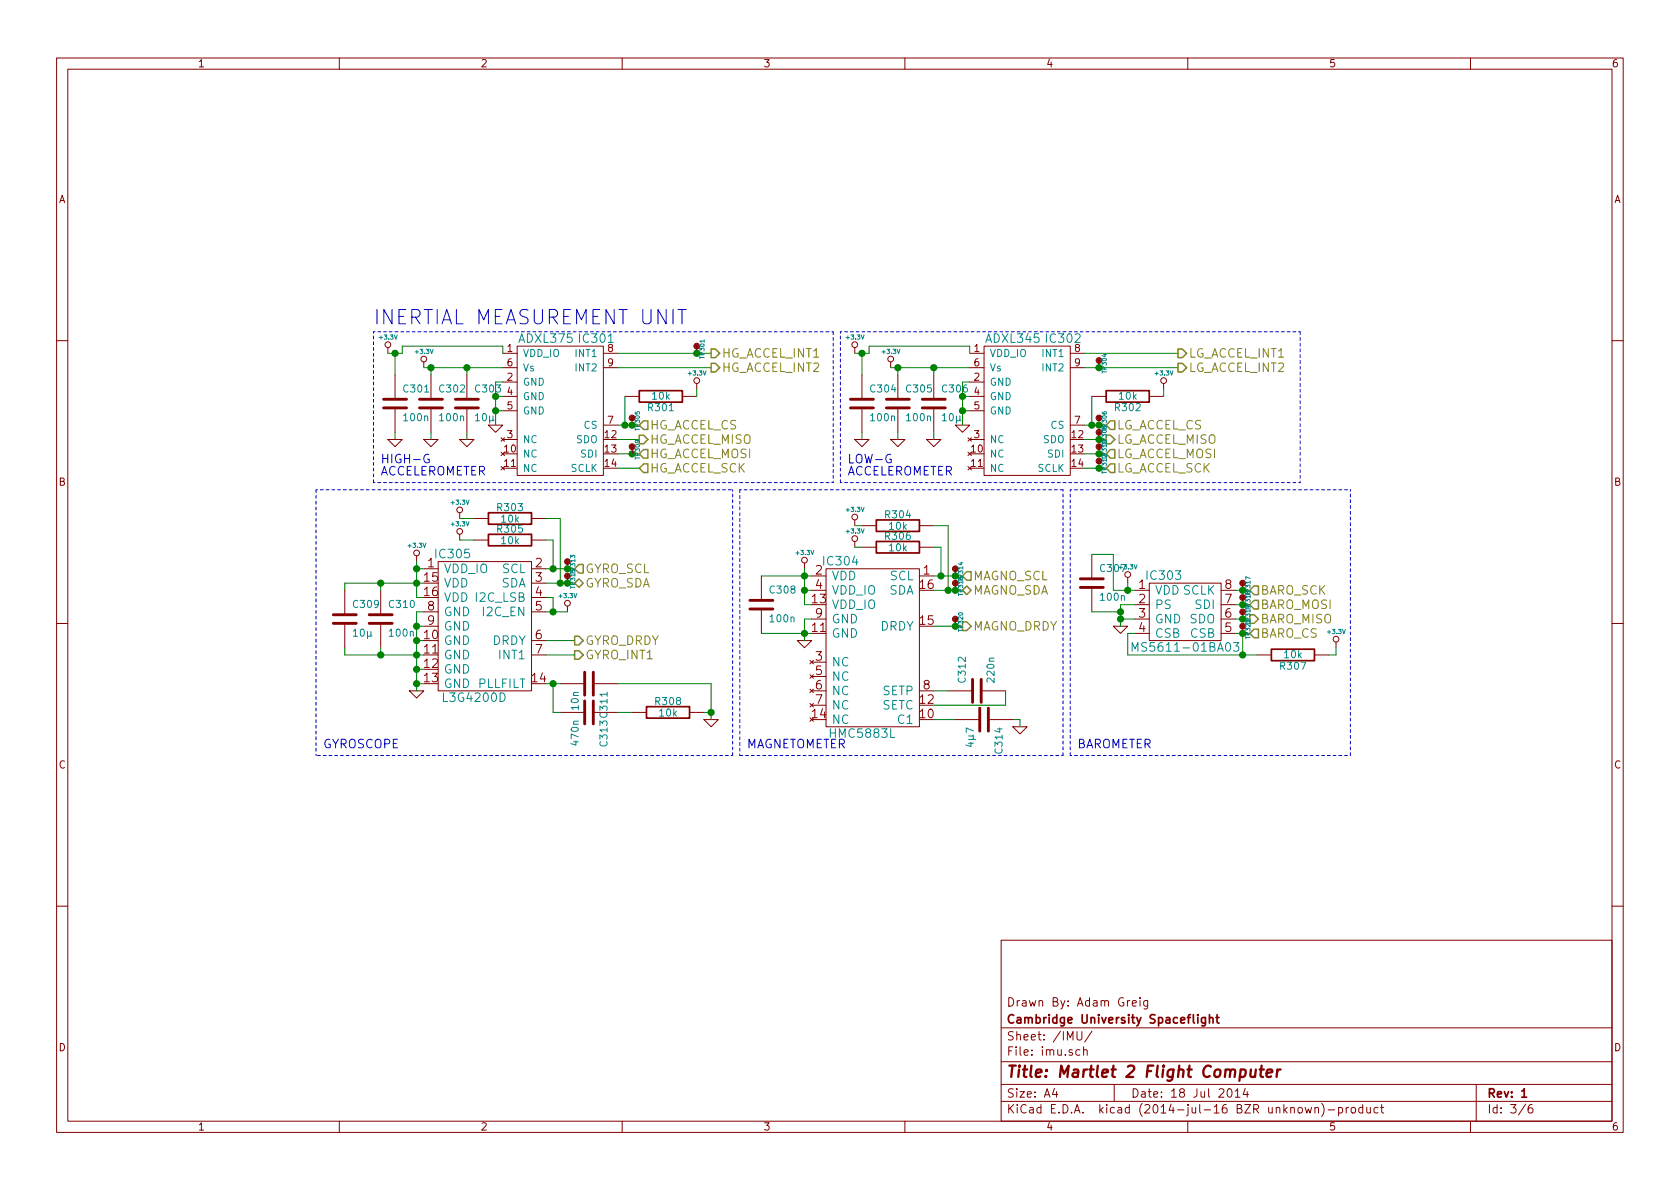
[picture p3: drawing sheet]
EESchema Schematic File Version 2
LIBS:power
LIBS:device
LIBS:transistors
LIBS:conn
LIBS:linear
LIBS:regul
LIBS:74xx
LIBS:cmos4000
LIBS:adc-dac
LIBS:memory
LIBS:xilinx
LIBS:special
LIBS:microcontrollers
LIBS:dsp
LIBS:microchip
LIBS:analog_switches
LIBS:motorola
LIBS:texas
LIBS:intel
LIBS:audio
LIBS:interface
LIBS:digital-audio
LIBS:philips
LIBS:display
LIBS:cypress
LIBS:siliconi
LIBS:opto
LIBS:atmel
LIBS:contrib
LIBS:valves
LIBS:adum5201
LIBS:adxl375
LIBS:apu1205-hf-3
LIBS:part
LIBS:sp100-2t
LIBS:stm32f303c
LIBS:swd
LIBS:testpad
LIBS:adxl345
LIBS:l3g4200d
LIBS:hmc5883l
LIBS:ad8495
LIBS:ad8226
LIBS:tmp36
LIBS:ms5611-01ba03
LIBS:op1177
LIBS:stm32f415rg
LIBS:op2177
LIBS:microsd
LIBS:adp3335
LIBS:ad8541
LIBS:ad8656
LIBS:stm32f405vgt
LIBS:adum1201
LIBS:cga0402mlc-12g
LIBS:m2fc-cache
EELAYER 24 0
EELAYER END
$Descr A4 11693 8268
encoding utf-8
Sheet 3 6
Title "Martlet 2 Flight Computer"
Date "18 Jul 2014"
Rev "1"
Comp "Cambridge University Spaceflight"
Comment1 "Drawn By: Adam Greig"
Comment2 ""
Comment3 ""
Comment4 ""
$EndDescr
$Comp
L GND #PWR0106
U 1 1
P 3250 3050
F 0 "#PWR0106" H 3250 3050 30  0001 C CNN
F 1 "GND" H 3250 2980 30  0001 C CNN
F 2 "" H 3250 3050 60  0001 C CNN
F 3 "" H 3250 3050 60  0001 C CNN
	1    3250 3050
	1    0    0    -1  
$EndComp
$Comp
L R R301
U 1 1
P 4600 2750
F 0 "R301" V 4680 2750 50  0000 C CNN
F 1 "10k" V 4600 2750 50  0000 C CNN
F 2 "m2fc:R0603" H 4600 2750 60  0001 C CNN
F 3 "" H 4600 2750 60  0001 C CNN
F 4 "2332016" V 4600 2750 60  0001 C CNN "Farnell"
	1    4600 2750
	0    1    1    0   
$EndComp
Text Notes 2650 3300 0    60   ~ 0
HIGH-G\nACCELEROMETER
$Comp
L GND #PWR0107
U 1 1
P 3450 2950
F 0 "#PWR0107" H 3450 2950 30  0001 C CNN
F 1 "GND" H 3450 2880 30  0001 C CNN
F 2 "" H 3450 2950 60  0001 C CNN
F 3 "" H 3450 2950 60  0001 C CNN
	1    3450 2950
	1    0    0    -1  
$EndComp
$Comp
L GND #PWR0108
U 1 1
P 2750 3050
F 0 "#PWR0108" H 2750 3050 30  0001 C CNN
F 1 "GND" H 2750 2980 30  0001 C CNN
F 2 "" H 2750 3050 60  0001 C CNN
F 3 "" H 2750 3050 60  0001 C CNN
	1    2750 3050
	1    0    0    -1  
$EndComp
$Comp
L GND #PWR0109
U 1 1
P 3000 3050
F 0 "#PWR0109" H 3000 3050 30  0001 C CNN
F 1 "GND" H 3000 2980 30  0001 C CNN
F 2 "" H 3000 3050 60  0001 C CNN
F 3 "" H 3000 3050 60  0001 C CNN
	1    3000 3050
	1    0    0    -1  
$EndComp
$Comp
L C C301
U 1 1
P 2750 2800
F 0 "C301" H 2800 2900 50  0000 L CNN
F 1 "100n" H 2800 2700 50  0000 L CNN
F 2 "m2fc:C0603" H 2750 2800 60  0001 C CNN
F 3 "" H 2750 2800 60  0001 C CNN
F 4 "1759037" H 2750 2800 60  0001 C CNN "Farnell"
	1    2750 2800
	1    0    0    -1  
$EndComp
$Comp
L C C302
U 1 1
P 3000 2800
F 0 "C302" H 3050 2900 50  0000 L CNN
F 1 "100n" H 3050 2700 50  0000 L CNN
F 2 "m2fc:C0603" H 3000 2800 60  0001 C CNN
F 3 "" H 3000 2800 60  0001 C CNN
F 4 "1759037" H 3000 2800 60  0001 C CNN "Farnell"
	1    3000 2800
	1    0    0    -1  
$EndComp
$Comp
L ADXL375 IC301
U 1 1
P 3500 3250
F 0 "IC301" H 4150 4150 60  0000 C CNN
F 1 "ADXL375" H 3800 4150 60  0000 C CNN
F 2 "m2fc:ADXL3x5" H 3500 3250 60  0001 C CNN
F 3 "" H 3500 3250 60  0001 C CNN
F 4 "2361527" H 3500 3250 60  0001 C CNN "Farnell"
	1    3500 3250
	1    0    0    -1  
$EndComp
$Comp
L GND #PWR0110
U 1 1
P 6500 3050
F 0 "#PWR0110" H 6500 3050 30  0001 C CNN
F 1 "GND" H 6500 2980 30  0001 C CNN
F 2 "" H 6500 3050 60  0001 C CNN
F 3 "" H 6500 3050 60  0001 C CNN
	1    6500 3050
	1    0    0    -1  
$EndComp
$Comp
L R R302
U 1 1
P 7850 2750
F 0 "R302" V 7930 2750 50  0000 C CNN
F 1 "10k" V 7850 2750 50  0000 C CNN
F 2 "m2fc:R0603" H 7850 2750 60  0001 C CNN
F 3 "" H 7850 2750 60  0001 C CNN
F 4 "2332016" V 7850 2750 60  0001 C CNN "Farnell"
	1    7850 2750
	0    1    1    0   
$EndComp
Text Notes 5900 3300 0    60   ~ 0
LOW-G\nACCELEROMETER
$Comp
L GND #PWR0111
U 1 1
P 6700 2950
F 0 "#PWR0111" H 6700 2950 30  0001 C CNN
F 1 "GND" H 6700 2880 30  0001 C CNN
F 2 "" H 6700 2950 60  0001 C CNN
F 3 "" H 6700 2950 60  0001 C CNN
	1    6700 2950
	1    0    0    -1  
$EndComp
$Comp
L GND #PWR0112
U 1 1
P 6000 3050
F 0 "#PWR0112" H 6000 3050 30  0001 C CNN
F 1 "GND" H 6000 2980 30  0001 C CNN
F 2 "" H 6000 3050 60  0001 C CNN
F 3 "" H 6000 3050 60  0001 C CNN
	1    6000 3050
	1    0    0    -1  
$EndComp
$Comp
L GND #PWR0113
U 1 1
P 6250 3050
F 0 "#PWR0113" H 6250 3050 30  0001 C CNN
F 1 "GND" H 6250 2980 30  0001 C CNN
F 2 "" H 6250 3050 60  0001 C CNN
F 3 "" H 6250 3050 60  0001 C CNN
	1    6250 3050
	1    0    0    -1  
$EndComp
$Comp
L C C304
U 1 1
P 6000 2800
F 0 "C304" H 6050 2900 50  0000 L CNN
F 1 "100n" H 6050 2700 50  0000 L CNN
F 2 "m2fc:C0603" H 6000 2800 60  0001 C CNN
F 3 "" H 6000 2800 60  0001 C CNN
F 4 "1759037" H 6000 2800 60  0001 C CNN "Farnell"
	1    6000 2800
	1    0    0    -1  
$EndComp
$Comp
L C C305
U 1 1
P 6250 2800
F 0 "C305" H 6300 2900 50  0000 L CNN
F 1 "100n" H 6300 2700 50  0000 L CNN
F 2 "m2fc:C0603" H 6250 2800 60  0001 C CNN
F 3 "" H 6250 2800 60  0001 C CNN
F 4 "1759037" H 6250 2800 60  0001 C CNN "Farnell"
	1    6250 2800
	1    0    0    -1  
$EndComp
$Comp
L ADXL345 IC302
U 1 1
P 6750 3250
F 0 "IC302" H 7400 4150 60  0000 C CNN
F 1 "ADXL345" H 7050 4150 60  0000 C CNN
F 2 "m2fc:ADXL3x5" H 6750 3250 60  0001 C CNN
F 3 "" H 6750 3250 60  0000 C CNN
F 4 "1853935" H 6750 3250 60  0001 C CNN "Farnell"
	1    6750 3250
	1    0    0    -1  
$EndComp
$Comp
L +3.3V #PWR0114
U 1 1
P 2700 2450
F 0 "#PWR0114" H 2700 2410 30  0001 C CNN
F 1 "+3.3V" H 2700 2560 30  0000 C CNN
F 2 "" H 2700 2450 60  0000 C CNN
F 3 "" H 2700 2450 60  0000 C CNN
	1    2700 2450
	1    0    0    -1  
$EndComp
$Comp
L +3.3V #PWR0115
U 1 1
P 2950 2550
F 0 "#PWR0115" H 2950 2510 30  0001 C CNN
F 1 "+3.3V" H 2950 2660 30  0000 C CNN
F 2 "" H 2950 2550 60  0000 C CNN
F 3 "" H 2950 2550 60  0000 C CNN
	1    2950 2550
	1    0    0    -1  
$EndComp
$Comp
L +3.3V #PWR0116
U 1 1
P 4850 2700
F 0 "#PWR0116" H 4850 2660 30  0001 C CNN
F 1 "+3.3V" H 4850 2810 30  0000 C CNN
F 2 "" H 4850 2700 60  0000 C CNN
F 3 "" H 4850 2700 60  0000 C CNN
	1    4850 2700
	1    0    0    -1  
$EndComp
$Comp
L +3.3V #PWR0117
U 1 1
P 5950 2450
F 0 "#PWR0117" H 5950 2410 30  0001 C CNN
F 1 "+3.3V" H 5950 2560 30  0000 C CNN
F 2 "" H 5950 2450 60  0000 C CNN
F 3 "" H 5950 2450 60  0000 C CNN
	1    5950 2450
	1    0    0    -1  
$EndComp
$Comp
L +3.3V #PWR0118
U 1 1
P 6200 2550
F 0 "#PWR0118" H 6200 2510 30  0001 C CNN
F 1 "+3.3V" H 6200 2660 30  0000 C CNN
F 2 "" H 6200 2550 60  0000 C CNN
F 3 "" H 6200 2550 60  0000 C CNN
	1    6200 2550
	1    0    0    -1  
$EndComp
$Comp
L +3.3V #PWR0119
U 1 1
P 8100 2700
F 0 "#PWR0119" H 8100 2660 30  0001 C CNN
F 1 "+3.3V" H 8100 2810 30  0000 C CNN
F 2 "" H 8100 2700 60  0000 C CNN
F 3 "" H 8100 2700 60  0000 C CNN
	1    8100 2700
	1    0    0    -1  
$EndComp
Wire Wire Line
	2700 2450 2800 2450
Wire Wire Line
	2800 2450 2800 2400
Wire Wire Line
	2800 2400 3500 2400
Wire Wire Line
	3500 2400 3500 2450
Connection ~ 3250 2550
Wire Wire Line
	3000 2550 3000 2600
Wire Wire Line
	3250 3000 3250 3050
Connection ~ 4350 2950
Wire Wire Line
	4350 2750 4350 2950
Wire Wire Line
	4450 3050 4300 3050
Connection ~ 3450 2750
Wire Wire Line
	3450 2650 3450 2950
Wire Wire Line
	3500 2650 3450 2650
Wire Wire Line
	3450 2850 3500 2850
Wire Wire Line
	2750 3000 2750 3050
Wire Wire Line
	3000 3000 3000 3050
Wire Wire Line
	3450 2750 3500 2750
Connection ~ 3450 2850
Wire Notes Line
	2600 2300 2600 3350
Wire Wire Line
	4850 2700 4850 2750
Wire Notes Line
	5800 2300 2600 2300
Wire Notes Line
	5800 3350 5800 2300
Wire Notes Line
	2600 3350 5800 3350
Wire Wire Line
	3250 2550 3250 2600
Wire Wire Line
	2950 2550 3500 2550
Connection ~ 3000 2550
Wire Wire Line
	2750 2450 2750 2600
Connection ~ 2750 2450
Wire Wire Line
	4300 2950 4450 2950
Wire Wire Line
	4300 3150 4450 3150
Wire Wire Line
	4300 2450 4950 2450
Wire Wire Line
	4300 2550 4950 2550
Wire Wire Line
	5950 2450 6050 2450
Wire Wire Line
	6050 2450 6050 2400
Wire Wire Line
	6050 2400 6750 2400
Wire Wire Line
	6750 2400 6750 2450
Connection ~ 6500 2550
Wire Wire Line
	6250 2550 6250 2600
Wire Wire Line
	6500 3000 6500 3050
Connection ~ 7600 2950
Wire Wire Line
	7600 2750 7600 2950
Wire Wire Line
	7700 3250 7550 3250
Wire Wire Line
	7700 3050 7550 3050
Connection ~ 6700 2750
Wire Wire Line
	6700 2650 6700 2950
Wire Wire Line
	6750 2650 6700 2650
Wire Wire Line
	6700 2850 6750 2850
Wire Wire Line
	6000 3000 6000 3050
Wire Wire Line
	6250 3000 6250 3050
Wire Wire Line
	6700 2750 6750 2750
Connection ~ 6700 2850
Wire Notes Line
	5850 2300 5850 3350
Wire Wire Line
	8100 2700 8100 2750
Wire Notes Line
	9050 2300 5850 2300
Wire Notes Line
	9050 3350 9050 2300
Wire Notes Line
	5850 3350 9050 3350
Wire Wire Line
	6500 2550 6500 2600
Wire Wire Line
	6200 2550 6750 2550
Connection ~ 6250 2550
Wire Wire Line
	6000 2450 6000 2600
Connection ~ 6000 2450
Wire Wire Line
	7550 2950 7700 2950
Wire Wire Line
	7550 3150 7700 3150
Wire Wire Line
	7550 2450 8200 2450
Wire Wire Line
	7550 2550 8200 2550
$Comp
L GND #PWR0120
U 1 1
P 2900 4800
F 0 "#PWR0120" H 2900 4800 30  0001 C CNN
F 1 "GND" H 2900 4730 30  0001 C CNN
F 2 "" H 2900 4800 60  0001 C CNN
F 3 "" H 2900 4800 60  0001 C CNN
	1    2900 4800
	1    0    0    -1  
$EndComp
$Comp
L R R305
U 1 1
P 3550 3750
F 0 "R305" V 3630 3750 50  0000 C CNN
F 1 "10k" V 3550 3750 50  0000 C CNN
F 2 "m2fc:R0603" H 3550 3750 60  0001 C CNN
F 3 "" H 3550 3750 60  0001 C CNN
F 4 "2332016" V 3550 3750 60  0001 C CNN "Farnell"
	1    3550 3750
	0    -1   -1   0   
$EndComp
$Comp
L R R303
U 1 1
P 3550 3600
F 0 "R303" V 3630 3600 50  0000 C CNN
F 1 "10k" V 3550 3600 50  0000 C CNN
F 2 "m2fc:R0603" H 3550 3600 60  0001 C CNN
F 3 "" H 3550 3600 60  0001 C CNN
F 4 "2332016" V 3550 3600 60  0001 C CNN "Farnell"
	1    3550 3600
	0    -1   -1   0   
$EndComp
$Comp
L C C310
U 1 1
P 2650 4300
F 0 "C310" H 2700 4400 50  0000 L CNN
F 1 "100n" H 2700 4200 50  0000 L CNN
F 2 "m2fc:C0603" H 2650 4300 60  0001 C CNN
F 3 "" H 2650 4300 60  0001 C CNN
F 4 "1759037" H 2650 4300 60  0001 C CNN "Farnell"
	1    2650 4300
	1    0    0    -1  
$EndComp
$Comp
L R R308
U 1 1
P 4650 4950
F 0 "R308" V 4730 4950 50  0000 C CNN
F 1 "10k" V 4650 4950 50  0000 C CNN
F 2 "m2fc:R0603" H 4650 4950 60  0001 C CNN
F 3 "" H 4650 4950 60  0001 C CNN
F 4 "2332016" V 4650 4950 60  0001 C CNN "Farnell"
	1    4650 4950
	0    -1   -1   0   
$EndComp
$Comp
L C C311
U 1 1
P 4100 4750
F 0 "C311" H 4150 4850 50  0000 L CNN
F 1 "10n" H 4150 4650 50  0000 L CNN
F 2 "m2fc:C0603" H 4100 4750 60  0001 C CNN
F 3 "" H 4100 4750 60  0001 C CNN
F 4 "1833876" H 4100 4750 60  0001 C CNN "Farnell"
	1    4100 4750
	0    1    1    0   
$EndComp
$Comp
L C C313
U 1 1
P 4100 4950
F 0 "C313" H 4150 5050 50  0000 L CNN
F 1 "470n" H 4150 4850 50  0000 L CNN
F 2 "m2fc:C0603" H 4100 4950 60  0001 C CNN
F 3 "" H 4100 4950 60  0001 C CNN
F 4 "1867949" H 4100 4950 60  0001 C CNN "Farnell"
	1    4100 4950
	0    1    1    0   
$EndComp
$Comp
L GND #PWR0121
U 1 1
P 4950 5000
F 0 "#PWR0121" H 4950 5000 30  0001 C CNN
F 1 "GND" H 4950 4930 30  0001 C CNN
F 2 "" H 4950 5000 60  0001 C CNN
F 3 "" H 4950 5000 60  0001 C CNN
	1    4950 5000
	1    0    0    -1  
$EndComp
Text Notes 2250 5200 0    60   ~ 0
GYROSCOPE
$Comp
L +3.3V #PWR0122
U 1 1
P 3200 3600
F 0 "#PWR0122" H 3200 3560 30  0001 C CNN
F 1 "+3.3V" H 3200 3710 30  0000 C CNN
F 2 "" H 3200 3600 60  0000 C CNN
F 3 "" H 3200 3600 60  0000 C CNN
	1    3200 3600
	1    0    0    -1  
$EndComp
$Comp
L +3.3V #PWR0123
U 1 1
P 3200 3750
F 0 "#PWR0123" H 3200 3710 30  0001 C CNN
F 1 "+3.3V" H 3200 3860 30  0000 C CNN
F 2 "" H 3200 3750 60  0000 C CNN
F 3 "" H 3200 3750 60  0000 C CNN
	1    3200 3750
	1    0    0    -1  
$EndComp
$Comp
L +3.3V #PWR0124
U 1 1
P 3950 4250
F 0 "#PWR0124" H 3950 4210 30  0001 C CNN
F 1 "+3.3V" H 3950 4360 30  0000 C CNN
F 2 "" H 3950 4250 60  0000 C CNN
F 3 "" H 3950 4250 60  0000 C CNN
	1    3950 4250
	1    0    0    -1  
$EndComp
$Comp
L +3.3V #PWR0125
U 1 1
P 2900 3900
F 0 "#PWR0125" H 2900 3860 30  0001 C CNN
F 1 "+3.3V" H 2900 4010 30  0000 C CNN
F 2 "" H 2900 3900 60  0000 C CNN
F 3 "" H 2900 3900 60  0000 C CNN
	1    2900 3900
	1    0    0    -1  
$EndComp
Wire Wire Line
	2900 3900 2900 4150
Wire Wire Line
	2900 3950 2950 3950
Wire Wire Line
	2400 4050 2950 4050
Connection ~ 2900 3950
Wire Wire Line
	2900 4150 2950 4150
Connection ~ 2900 4050
Wire Wire Line
	2950 4250 2900 4250
Wire Wire Line
	2900 4250 2900 4800
Wire Wire Line
	2950 4750 2900 4750
Connection ~ 2900 4750
Wire Wire Line
	2950 4650 2900 4650
Connection ~ 2900 4650
Wire Wire Line
	2400 4550 2950 4550
Connection ~ 2900 4550
Wire Wire Line
	2950 4450 2900 4450
Connection ~ 2900 4450
Wire Wire Line
	2950 4350 2900 4350
Connection ~ 2900 4350
Wire Wire Line
	2650 4050 2650 4100
Wire Wire Line
	2400 4050 2400 4100
Connection ~ 2650 4050
Wire Wire Line
	2650 4500 2650 4550
Wire Wire Line
	2400 4500 2400 4550
Connection ~ 2650 4550
Wire Wire Line
	3800 3950 4000 3950
Wire Wire Line
	3850 3950 3850 3750
Wire Wire Line
	3850 3750 3800 3750
Wire Wire Line
	3300 3750 3200 3750
Wire Wire Line
	3800 4050 4000 4050
Wire Wire Line
	3900 4050 3900 3600
Wire Wire Line
	3900 3600 3800 3600
Wire Wire Line
	3300 3600 3200 3600
Connection ~ 3850 3950
Connection ~ 3900 4050
Wire Wire Line
	3800 4250 3950 4250
Wire Wire Line
	3800 4450 4000 4450
Wire Wire Line
	3800 4750 3900 4750
Wire Wire Line
	3850 4750 3850 4950
Wire Wire Line
	3850 4950 3900 4950
Connection ~ 3850 4750
Wire Wire Line
	4300 4950 4400 4950
Wire Wire Line
	4900 4950 4950 4950
Wire Wire Line
	4950 4750 4950 5000
Wire Wire Line
	4300 4750 4950 4750
Connection ~ 4950 4950
Wire Notes Line
	5100 5250 2200 5250
Wire Notes Line
	2200 5250 2200 3400
Wire Notes Line
	2200 3400 5100 3400
Wire Notes Line
	5100 3400 5100 5250
$Comp
L HMC5883L IC304
U 1 1
P 6050 4350
F 0 "IC304" H 5850 4800 60  0000 C CNN
F 1 "HMC5883L" H 6000 3600 60  0000 C CNN
F 2 "m2fc:HMC5883L" H 6050 4350 60  0001 C CNN
F 3 "" H 6050 4350 60  0000 C CNN
F 4 "1971743" H 6050 4350 60  0001 C CNN "Farnell"
	1    6050 4350
	1    0    0    -1  
$EndComp
$Comp
L R R306
U 1 1
P 6250 3800
F 0 "R306" V 6330 3800 50  0000 C CNN
F 1 "10k" V 6250 3800 50  0000 C CNN
F 2 "m2fc:R0603" H 6250 3800 60  0001 C CNN
F 3 "" H 6250 3800 60  0001 C CNN
F 4 "2332016" V 6250 3800 60  0001 C CNN "Farnell"
	1    6250 3800
	0    -1   -1   0   
$EndComp
$Comp
L R R304
U 1 1
P 6250 3650
F 0 "R304" V 6330 3650 50  0000 C CNN
F 1 "10k" V 6250 3650 50  0000 C CNN
F 2 "m2fc:R0603" H 6250 3650 60  0001 C CNN
F 3 "" H 6250 3650 60  0001 C CNN
F 4 "2332016" V 6250 3650 60  0001 C CNN "Farnell"
	1    6250 3650
	0    -1   -1   0   
$EndComp
$Comp
L GND #PWR0126
U 1 1
P 7100 5050
F 0 "#PWR0126" H 7100 5050 30  0001 C CNN
F 1 "GND" H 7100 4980 30  0001 C CNN
F 2 "" H 7100 5050 60  0001 C CNN
F 3 "" H 7100 5050 60  0001 C CNN
	1    7100 5050
	1    0    0    -1  
$EndComp
$Comp
L C C312
U 1 1
P 6800 4800
F 0 "C312" H 6850 4900 50  0000 L CNN
F 1 "220n" H 6850 4700 50  0000 L CNN
F 2 "m2fc:C0603" H 6800 4800 60  0001 C CNN
F 3 "" H 6800 4800 60  0001 C CNN
F 4 "1833865" H 6800 4800 60  0001 C CNN "Farnell"
	1    6800 4800
	0    -1   -1   0   
$EndComp
$Comp
L GND #PWR0127
U 1 1
P 5600 4450
F 0 "#PWR0127" H 5600 4450 30  0001 C CNN
F 1 "GND" H 5600 4380 30  0001 C CNN
F 2 "" H 5600 4450 60  0001 C CNN
F 3 "" H 5600 4450 60  0001 C CNN
	1    5600 4450
	1    0    0    -1  
$EndComp
$Comp
L C C308
U 1 1
P 5300 4200
F 0 "C308" H 5350 4300 50  0000 L CNN
F 1 "100n" H 5350 4100 50  0000 L CNN
F 2 "m2fc:C0603" H 5300 4200 60  0001 C CNN
F 3 "" H 5300 4200 60  0001 C CNN
F 4 "1759037" H 5300 4200 60  0001 C CNN "Farnell"
	1    5300 4200
	1    0    0    -1  
$EndComp
Text Notes 5200 5200 0    60   ~ 0
MAGNETOMETER
$Comp
L +3.3V #PWR0128
U 1 1
P 5950 3650
F 0 "#PWR0128" H 5950 3610 30  0001 C CNN
F 1 "+3.3V" H 5950 3760 30  0000 C CNN
F 2 "" H 5950 3650 60  0000 C CNN
F 3 "" H 5950 3650 60  0000 C CNN
	1    5950 3650
	1    0    0    -1  
$EndComp
$Comp
L +3.3V #PWR0129
U 1 1
P 5950 3800
F 0 "#PWR0129" H 5950 3760 30  0001 C CNN
F 1 "+3.3V" H 5950 3910 30  0000 C CNN
F 2 "" H 5950 3800 60  0000 C CNN
F 3 "" H 5950 3800 60  0000 C CNN
	1    5950 3800
	1    0    0    -1  
$EndComp
$Comp
L +3.3V #PWR0130
U 1 1
P 5600 3950
F 0 "#PWR0130" H 5600 3910 30  0001 C CNN
F 1 "+3.3V" H 5600 4060 30  0000 C CNN
F 2 "" H 5600 3950 60  0000 C CNN
F 3 "" H 5600 3950 60  0000 C CNN
	1    5600 3950
	1    0    0    -1  
$EndComp
Wire Wire Line
	5950 3650 6000 3650
Wire Wire Line
	5950 3800 6000 3800
Wire Wire Line
	6500 3800 6550 3800
Wire Wire Line
	6550 3800 6550 4000
Wire Wire Line
	6500 4000 6700 4000
Wire Wire Line
	6500 4100 6700 4100
Wire Wire Line
	6600 4100 6600 3650
Wire Wire Line
	6600 3650 6500 3650
Connection ~ 6550 4000
Connection ~ 6600 4100
Wire Wire Line
	6500 4350 6700 4350
Wire Wire Line
	6500 5000 6650 5000
Wire Wire Line
	6500 4800 6600 4800
Wire Wire Line
	6500 4900 7000 4900
Wire Wire Line
	7000 4900 7000 4800
Wire Wire Line
	5650 4300 5600 4300
Wire Wire Line
	5600 4300 5600 4450
Wire Wire Line
	5300 4400 5650 4400
Connection ~ 5600 4400
Wire Wire Line
	5300 4000 5650 4000
Wire Wire Line
	5600 3950 5600 4200
Wire Wire Line
	5600 4100 5650 4100
Connection ~ 5600 4000
Wire Wire Line
	5600 4200 5650 4200
Connection ~ 5600 4100
Wire Wire Line
	7050 5000 7100 5000
Wire Wire Line
	7100 5000 7100 5050
Wire Notes Line
	7400 3400 7400 5250
Wire Notes Line
	7400 5250 5150 5250
Wire Notes Line
	5150 5250 5150 3400
$Comp
L R R307
U 1 1
P 9000 4550
F 0 "R307" V 9080 4550 50  0000 C CNN
F 1 "10k" V 9000 4550 50  0000 C CNN
F 2 "m2fc:R0603" H 9000 4550 60  0001 C CNN
F 3 "" H 9000 4550 60  0001 C CNN
F 4 "2332016" V 9000 4550 60  0001 C CNN "Farnell"
	1    9000 4550
	0    1    1    0   
$EndComp
Text Notes 7500 5200 0    60   ~ 0
BAROMETER
$Comp
L GND #PWR0131
U 1 1
P 7800 4350
F 0 "#PWR0131" H 7800 4350 30  0001 C CNN
F 1 "GND" H 7800 4280 30  0001 C CNN
F 2 "" H 7800 4350 60  0001 C CNN
F 3 "" H 7800 4350 60  0001 C CNN
	1    7800 4350
	1    0    0    -1  
$EndComp
$Comp
L C C307
U 1 1
P 7600 4050
F 0 "C307" H 7650 4150 50  0000 L CNN
F 1 "100n" H 7650 3950 50  0000 L CNN
F 2 "m2fc:C0603" H 7600 4050 60  0001 C CNN
F 3 "" H 7600 4050 60  0001 C CNN
F 4 "1759037" H 7600 4050 60  0001 C CNN "Farnell"
	1    7600 4050
	1    0    0    -1  
$EndComp
$Comp
L MS5611-01BA03 IC303
U 1 1
P 8250 4200
F 0 "IC303" H 8100 4400 60  0000 C CNN
F 1 "MS5611-01BA03" H 8250 3900 60  0000 C CNN
F 2 "m2fc:MS5611-01BA" H 8250 4200 60  0001 C CNN
F 3 "" H 8250 4200 60  0000 C CNN
F 4 "2362662" H 8250 4200 60  0001 C CNN "Farnell"
	1    8250 4200
	1    0    0    -1  
$EndComp
$Comp
L +3.3V #PWR0132
U 1 1
P 7850 4050
F 0 "#PWR0132" H 7850 4010 30  0001 C CNN
F 1 "+3.3V" H 7850 4160 30  0000 C CNN
F 2 "" H 7850 4050 60  0000 C CNN
F 3 "" H 7850 4050 60  0000 C CNN
	1    7850 4050
	1    0    0    -1  
$EndComp
$Comp
L +3.3V #PWR0133
U 1 1
P 9300 4500
F 0 "#PWR0133" H 9300 4460 30  0001 C CNN
F 1 "+3.3V" H 9300 4610 30  0000 C CNN
F 2 "" H 9300 4500 60  0000 C CNN
F 3 "" H 9300 4500 60  0000 C CNN
	1    9300 4500
	1    0    0    -1  
$EndComp
Wire Notes Line
	9400 3400 9400 5250
Wire Notes Line
	7450 3400 7450 5250
Wire Notes Line
	7450 3400 9400 3400
Wire Wire Line
	7800 4300 7900 4300
Wire Wire Line
	7800 4200 7800 4350
Wire Wire Line
	7900 4200 7800 4200
Connection ~ 7800 4300
Wire Wire Line
	7600 4250 7800 4250
Connection ~ 7800 4250
Wire Wire Line
	7750 4100 7900 4100
Wire Wire Line
	7850 4100 7850 4050
Wire Wire Line
	7600 3850 7750 3850
Wire Wire Line
	7750 3850 7750 4100
Connection ~ 7850 4100
Wire Wire Line
	8600 4100 8700 4100
Wire Wire Line
	8600 4200 8700 4200
Wire Wire Line
	8600 4300 8700 4300
Wire Wire Line
	8600 4400 8700 4400
Wire Wire Line
	7900 4400 7850 4400
Wire Wire Line
	7850 4400 7850 4550
Wire Wire Line
	7850 4550 8750 4550
Wire Wire Line
	8650 4550 8650 4400
Connection ~ 8650 4550
Wire Wire Line
	9250 4550 9300 4550
Wire Wire Line
	9300 4550 9300 4500
Text HLabel 4950 2450 2    60   Output ~ 0
HG_ACCEL_INT1
Text HLabel 4950 2550 2    60   Output ~ 0
HG_ACCEL_INT2
Text HLabel 4450 2950 2    60   Input ~ 0
HG_ACCEL_CS
Text HLabel 4450 3050 2    60   Output ~ 0
HG_ACCEL_MISO
Text HLabel 4450 3150 2    60   Input ~ 0
HG_ACCEL_MOSI
Text HLabel 4450 3250 2    60   Input ~ 0
HG_ACCEL_SCK
Text HLabel 8200 2450 2    60   Output ~ 0
LG_ACCEL_INT1
Text HLabel 8200 2550 2    60   Output ~ 0
LG_ACCEL_INT2
Text HLabel 7700 2950 2    60   Input ~ 0
LG_ACCEL_CS
Text HLabel 7700 3050 2    60   Output ~ 0
LG_ACCEL_MISO
Text HLabel 7700 3150 2    60   Input ~ 0
LG_ACCEL_MOSI
Text HLabel 7700 3250 2    60   Input ~ 0
LG_ACCEL_SCK
Text HLabel 8700 4100 2    60   Input ~ 0
BARO_SCK
Text HLabel 8700 4200 2    60   Input ~ 0
BARO_MOSI
Text HLabel 8700 4400 2    60   Input ~ 0
BARO_CS
Text HLabel 8700 4300 2    60   Output ~ 0
BARO_MISO
Text HLabel 4000 3950 2    60   Input ~ 0
GYRO_SCL
Text HLabel 4000 4050 2    60   BiDi ~ 0
GYRO_SDA
Text HLabel 4000 4450 2    60   Output ~ 0
GYRO_DRDY
Text HLabel 6700 4000 2    60   Input ~ 0
MAGNO_SCL
Text HLabel 6700 4100 2    60   BiDi ~ 0
MAGNO_SDA
Text HLabel 6700 4350 2    60   Output ~ 0
MAGNO_DRDY
Wire Notes Line
	5150 3400 7400 3400
$Comp
L TESTPAD TP301
U 1 1
P 4850 2450
F 0 "TP301" H 4880 2410 30  0000 C CNN
F 1 "TESTPAD" H 4850 2500 60  0001 C CNN
F 2 "m2fc:TESTPAD" H 4850 2450 60  0001 C CNN
F 3 "" H 4850 2450 60  0000 C CNN
	1    4850 2450
	0    -1   -1   0   
$EndComp
$Comp
L TESTPAD TP305
U 1 1
P 4400 2950
F 0 "TP305" H 4430 2910 30  0000 C CNN
F 1 "TESTPAD" H 4400 3000 60  0001 C CNN
F 2 "m2fc:TESTPAD" H 4400 2950 60  0001 C CNN
F 3 "" H 4400 2950 60  0000 C CNN
	1    4400 2950
	0    -1   -1   0   
$EndComp
Connection ~ 4850 2450
Connection ~ 4400 2950
$Comp
L TESTPAD TP304
U 1 1
P 7650 2550
F 0 "TP304" H 7680 2510 30  0000 C CNN
F 1 "TESTPAD" H 7650 2600 60  0001 C CNN
F 2 "m2fc:TESTPAD" H 7650 2550 60  0001 C CNN
F 3 "" H 7650 2550 60  0000 C CNN
	1    7650 2550
	0    -1   -1   0   
$EndComp
$Comp
L TESTPAD TP306
U 1 1
P 7650 2950
F 0 "TP306" H 7680 2910 30  0000 C CNN
F 1 "TESTPAD" H 7650 3000 60  0001 C CNN
F 2 "m2fc:TESTPAD" H 7650 2950 60  0001 C CNN
F 3 "" H 7650 2950 60  0000 C CNN
	1    7650 2950
	0    -1   -1   0   
$EndComp
$Comp
L TESTPAD TP308
U 1 1
P 7650 3050
F 0 "TP308" H 7680 3010 30  0000 C CNN
F 1 "TESTPAD" H 7650 3100 60  0001 C CNN
F 2 "m2fc:TESTPAD" H 7650 3050 60  0001 C CNN
F 3 "" H 7650 3050 60  0000 C CNN
	1    7650 3050
	0    -1   -1   0   
$EndComp
$Comp
L TESTPAD TP310
U 1 1
P 7650 3150
F 0 "TP310" H 7680 3110 30  0000 C CNN
F 1 "TESTPAD" H 7650 3200 60  0001 C CNN
F 2 "m2fc:TESTPAD" H 7650 3150 60  0001 C CNN
F 3 "" H 7650 3150 60  0000 C CNN
	1    7650 3150
	0    -1   -1   0   
$EndComp
$Comp
L TESTPAD TP312
U 1 1
P 7650 3250
F 0 "TP312" H 7680 3210 30  0000 C CNN
F 1 "TESTPAD" H 7650 3300 60  0001 C CNN
F 2 "m2fc:TESTPAD" H 7650 3250 60  0001 C CNN
F 3 "" H 7650 3250 60  0000 C CNN
	1    7650 3250
	0    -1   -1   0   
$EndComp
Connection ~ 7650 3250
Connection ~ 7650 3150
Connection ~ 7650 3050
Connection ~ 7650 2950
Connection ~ 7650 2550
$Comp
L TESTPAD TP317
U 1 1
P 8650 4100
F 0 "TP317" H 8680 4060 30  0000 C CNN
F 1 "TESTPAD" H 8650 4150 60  0001 C CNN
F 2 "m2fc:TESTPAD" H 8650 4100 60  0001 C CNN
F 3 "" H 8650 4100 60  0000 C CNN
	1    8650 4100
	0    -1   -1   0   
$EndComp
$Comp
L TESTPAD TP318
U 1 1
P 8650 4200
F 0 "TP318" H 8680 4160 30  0000 C CNN
F 1 "TESTPAD" H 8650 4250 60  0001 C CNN
F 2 "m2fc:TESTPAD" H 8650 4200 60  0001 C CNN
F 3 "" H 8650 4200 60  0000 C CNN
	1    8650 4200
	0    -1   -1   0   
$EndComp
$Comp
L TESTPAD TP319
U 1 1
P 8650 4300
F 0 "TP319" H 8680 4260 30  0000 C CNN
F 1 "TESTPAD" H 8650 4350 60  0001 C CNN
F 2 "m2fc:TESTPAD" H 8650 4300 60  0001 C CNN
F 3 "" H 8650 4300 60  0000 C CNN
	1    8650 4300
	0    -1   -1   0   
$EndComp
$Comp
L TESTPAD TP321
U 1 1
P 8650 4400
F 0 "TP321" H 8680 4360 30  0000 C CNN
F 1 "TESTPAD" H 8650 4450 60  0001 C CNN
F 2 "m2fc:TESTPAD" H 8650 4400 60  0001 C CNN
F 3 "" H 8650 4400 60  0000 C CNN
	1    8650 4400
	0    -1   -1   0   
$EndComp
Connection ~ 8650 4300
Connection ~ 8650 4200
Connection ~ 8650 4100
Connection ~ 8650 4400
$Comp
L TESTPAD TP313
U 1 1
P 3950 3950
F 0 "TP313" H 3980 3910 30  0000 C CNN
F 1 "TESTPAD" H 3950 4000 60  0001 C CNN
F 2 "m2fc:TESTPAD" H 3950 3950 60  0001 C CNN
F 3 "" H 3950 3950 60  0000 C CNN
	1    3950 3950
	0    -1   -1   0   
$EndComp
$Comp
L TESTPAD TP315
U 1 1
P 3950 4050
F 0 "TP315" H 3980 4010 30  0000 C CNN
F 1 "TESTPAD" H 3950 4100 60  0001 C CNN
F 2 "m2fc:TESTPAD" H 3950 4050 60  0001 C CNN
F 3 "" H 3950 4050 60  0000 C CNN
	1    3950 4050
	0    -1   -1   0   
$EndComp
Connection ~ 3950 4050
Connection ~ 3950 3950
$Comp
L TESTPAD TP314
U 1 1
P 6650 4000
F 0 "TP314" H 6680 3960 30  0000 C CNN
F 1 "TESTPAD" H 6650 4050 60  0001 C CNN
F 2 "m2fc:TESTPAD" H 6650 4000 60  0001 C CNN
F 3 "" H 6650 4000 60  0000 C CNN
	1    6650 4000
	0    -1   -1   0   
$EndComp
$Comp
L TESTPAD TP316
U 1 1
P 6650 4100
F 0 "TP316" H 6680 4060 30  0000 C CNN
F 1 "TESTPAD" H 6650 4150 60  0001 C CNN
F 2 "m2fc:TESTPAD" H 6650 4100 60  0001 C CNN
F 3 "" H 6650 4100 60  0000 C CNN
	1    6650 4100
	0    -1   -1   0   
$EndComp
$Comp
L TESTPAD TP320
U 1 1
P 6650 4350
F 0 "TP320" H 6680 4310 30  0000 C CNN
F 1 "TESTPAD" H 6650 4400 60  0001 C CNN
F 2 "m2fc:TESTPAD" H 6650 4350 60  0001 C CNN
F 3 "" H 6650 4350 60  0000 C CNN
	1    6650 4350
	0    -1   -1   0   
$EndComp
Connection ~ 6650 4350
Connection ~ 6650 4100
Connection ~ 6650 4000
Text Notes 2600 2250 0    100  ~ 0
INERTIAL MEASUREMENT UNIT
Wire Notes Line
	7450 5250 9400 5250
Text HLabel 4000 4550 2    60   Output ~ 0
GYRO_INT1
Wire Wire Line
	3800 4550 4000 4550
Wire Wire Line
	3800 4150 3850 4150
Wire Wire Line
	3850 4150 3850 4250
Connection ~ 3850 4250
$Comp
L L3G4200D IC305
U 1 1
P 3400 4450
F 0 "IC305" H 3150 5050 60  0000 C CNN
F 1 "L3G4200D" H 3300 4050 60  0000 C CNN
F 2 "m2fc:L3G4200D" H 3400 4450 60  0001 C CNN
F 3 "" H 3400 4450 60  0000 C CNN
F 4 "1872924" H 3400 4450 60  0001 C CNN "Farnell"
	1    3400 4450
	1    0    0    -1  
$EndComp
$Comp
L C C303
U 1 1
P 3250 2800
F 0 "C303" H 3300 2900 50  0000 L CNN
F 1 "10µ" H 3300 2700 50  0000 L CNN
F 2 "m2fc:C0603" H 3250 2800 60  0001 C CNN
F 3 "" H 3250 2800 60  0001 C CNN
F 4 "2211164" H 3250 2800 60  0001 C CNN "Farnell"
	1    3250 2800
	1    0    0    -1  
$EndComp
$Comp
L C C306
U 1 1
P 6500 2800
F 0 "C306" H 6550 2900 50  0000 L CNN
F 1 "10µ" H 6550 2700 50  0000 L CNN
F 2 "m2fc:C0603" H 6500 2800 60  0001 C CNN
F 3 "" H 6500 2800 60  0001 C CNN
F 4 "2211164" H 6500 2800 60  0001 C CNN "Farnell"
	1    6500 2800
	1    0    0    -1  
$EndComp
$Comp
L C C309
U 1 1
P 2400 4300
F 0 "C309" H 2450 4400 50  0000 L CNN
F 1 "10µ" H 2450 4200 50  0000 L CNN
F 2 "m2fc:C0603" H 2400 4300 60  0001 C CNN
F 3 "" H 2400 4300 60  0001 C CNN
F 4 "2211164" H 2400 4300 60  0001 C CNN "Farnell"
	1    2400 4300
	1    0    0    -1  
$EndComp
$Comp
L C C314
U 1 1
P 6850 5000
F 0 "C314" H 6900 5100 50  0000 L CNN
F 1 "4µ7" H 6900 4900 50  0000 L CNN
F 2 "m2fc:C0603" H 6850 5000 60  0001 C CNN
F 3 "" H 6850 5000 60  0001 C CNN
F 4 "1833803" H 6850 5000 60  0001 C CNN "Farnell"
	1    6850 5000
	0    1    1    0   
$EndComp
Connection ~ 4400 3150
$Comp
L TESTPAD TP309
U 1 1
P 4400 3150
F 0 "TP309" H 4430 3110 30  0000 C CNN
F 1 "TESTPAD" H 4400 3200 60  0001 C CNN
F 2 "m2fc:TESTPAD" H 4400 3150 60  0001 C CNN
F 3 "" H 4400 3150 60  0000 C CNN
	1    4400 3150
	0    -1   -1   0   
$EndComp
Wire Wire Line
	4450 3250 4300 3250
$EndSCHEMATC
